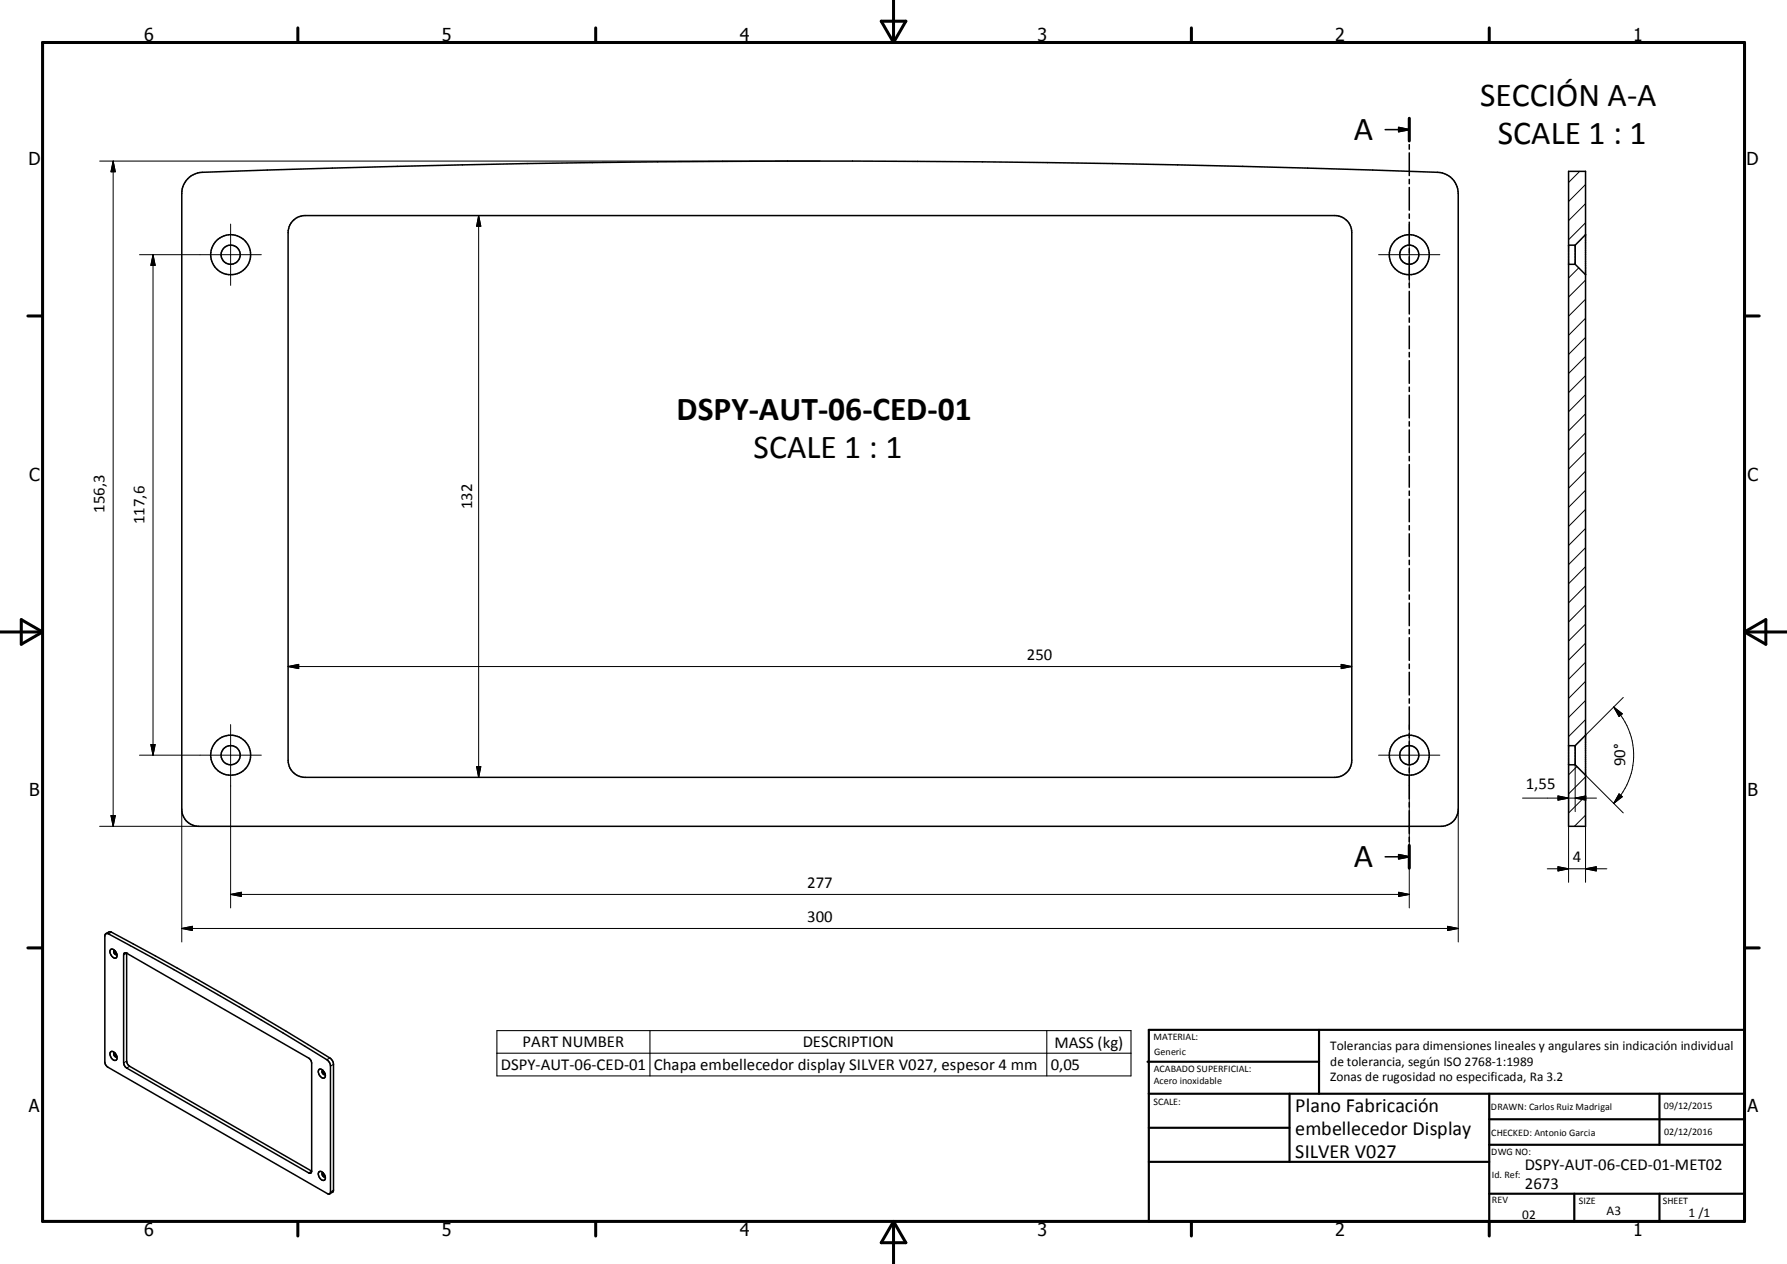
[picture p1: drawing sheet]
<svg xmlns="http://www.w3.org/2000/svg" width="420mm" height="297mm" viewBox="0 0 420 297" stroke-linecap="round" stroke-linejoin="round" font-family="sans-serif">
<g fill="none" stroke="#000" stroke-width=".36">
<path d="M325.6 30.5h5.6M328.8 30l2.4 .5-2.4 .4zM331.2 27.8v5.3M331.2 34v1.1M331.2 35.9v5.4M44.1 42l.9-.7 .9-.5 1.6-.3 30.6-1 45.8-1.1 61.2-.5 45.9 .1 30.5 .4 30.6 .7 45.8 1.4a5 5 0 0 1 4.9 5v144.7a4 4 0 0 1-4.1 4h-292a4 4 0 0 1-4-4v-144.7l.1-1.1 .4-1zM68.7 52l1.2-.9 1.8-.4h242a4 4 0 0 1 4 4v123.9a4 4 0 0 1-4 4.1h-242a4 4 0 0 1-4-4.1v-123.9l.3-1.5zM331.2 42.1v1.1M331.2 44v5.4M331.2 50.3v1M331.2 52.2v5.3M331.2 58.4v1.1"/>
<path d="M368.7 40.3h4v153.9h-4zM368.7 57.6h1.5M370.2 57.6v4.5M372.7 55.1l-2.5 2.5M331.2 60.3v5.4M331.2 66.6v1M331.2 68.5v5.3M331.2 74.7v1M331.2 76.6v5.3M368.7 62.1h1.5M370.2 62.1l2.5 2.4M331.2 82.8v1.1"/>
<path d="M331.2 84.7v5.4M331.2 91v1M331.2 92.9v5.3M331.2 99.1v1M331.2 101v5.4M331.2 107.2v1.1M331.2 109.2v5.3M331.2 115.4v1M331.2 117.3v5.3M331.2 123.5v1M331.2 125.4v5.4M331.2 131.6v1.1"/>
<path d="M331.2 133.6v5.3M331.2 139.8v1M331.2 141.7v5.3M331.2 147.9v1M331.2 149.8v5.4M331.2 156v1.1M331.2 158v5.3M331.2 164.2v1M331.2 166.1v5.3M331.2 172.3v1.1M331.2 174.2v5.4M368.7 175.2h1.5"/>
<path d="M368.7 179.7h1.5M370.2 179.7l2.5 2.4M370.2 175.2v4.5M372.7 172.8l-2.5 2.4M331.2 180.5v1M331.2 182.4v5.3M331.2 188.6v1M331.2 190.5v5.3M331.2 196.7v1.1M331.2 198.7v5.3M24.8 219.4l.3-.1a778.9 778.9 0 0 1 52.1 30l.3 .5 .2 .7v29.6l-.2 .4-.2 .1-52.3-30.1-.4-1v-29.5zM24.9 219.4l1-.5a886.7 886.7 0 0 1 51.8 29.8l.5 .7 .2 .7v29.6l-.1 .4-.8 .4"/>
<path d="M325.6 201.3h5.6M328.8 200.8l2.4 .5-2.4 .5zM26 223.1a1.29 1.29 0 0 1 1.3 .6 1.29 1.29 0 0 1-.1 1.4 1.44 1.44 0 0 1-1.2-2zM26.9 223.3a.54 .54 0 0 0-.1 .7 .54 .54 0 0 0 .7 .2M27 223.4l.1 .4 .3 .4M29.8 224v25.3l.2 .8 .5 .5 42.8 24.6M29.8 224l42.7 24.6 .5 .5 .3 .7v25.4M29.8 224h-.6l-.1 .4v25.3l.4 1 43 24.9 .5 .1 .3-.5M25.9 247.3a1 1 0 0 1 1.5 .8 .66 .66 0 0 1-.1 1 .66 .66 0 0 1-1-.3l-.4-.9zM26.9 247.4a.54 .54 0 0 0-.1 .6 .54 .54 0 0 0 .7 .3M27 247.4l.1 .5 .3 .3M75 251.3a1.37 1.37 0 0 1 1.3 1.9 1.34 1.34 0 0 1-1.4-1.8z"/>
<path d="M75.9 251.5a.54 .54 0 0 0-.1 .7 .54 .54 0 0 0 .6 .2M76 251.6l.4 .8M75 275.3a1.33 1.33 0 0 1 1.4 1.9 .96 .96 0 0 1-1 0 .96 .96 0 0 1-.5-.9l-.1-.5zM75.9 275.5a.54 .54 0 0 0-.1 .7 .54 .54 0 0 0 .6 .3M76 275.6l.4 .8"/>
<circle cx="54.2" cy="59.9" r="2.25"/>
<circle cx="54.2" cy="59.9" r="4.7"/>
<circle cx="331.2" cy="59.9" r="4.7"/>
<circle cx="331.3" cy="59.8" r="2.25"/>
<circle cx="54.2" cy="177.5" r="2.25"/>
<circle cx="54.2" cy="177.5" r="4.7"/>
<circle cx="331.2" cy="177.5" r="4.7"/>
<circle cx="331.2" cy="177.5" r="2.24"/>
</g>
<path d="M26.2 219l-.7 .4M29.8 224l-.7 .4M29.8 249.3l-.7 .4M30.5 250.6l-.7 .4M77.5 248.6l-.7 .4M78.4 250.1l-.7 .4M116.8 242.2h149v10.6h-149zM116.8 247.5h149M152.8 242.2v10.6M246 242.2v10.6M73.3 275.2l-.8 .4M78.4 279.7l-.7 .4" fill="none" stroke="#000" stroke-width=".25"/>
<circle cx="29.8" cy="224" r=".18" fill="#000"/>
<g fill="none" stroke="#000" stroke-width=".71">
<path d="M10 10h400v277h-400zM70 6.6v3.4M140 6.6v3.4M207.1 5h5.8l-2.9 5zM210 0v10M280 6.6v3.4M350 6.6v3.4M331.2 27.8v5.3M6.6 74.2h3.4M410 74.2h3.5M0 148.5h10M5 145.6l5 2.9-5 2.9z"/>
<path d="M410 148.5h10.1M410 148.5l5.1-2.9v5.8zM331.2 198.7v5.3M6.6 222.7h3.4M410 222.7h3.5M70 287v3.4M140 287v3.4M210 287v10M210 287l2.9 5h-5.8zM280 287v3.4M350 287v3.4"/>
</g>
<g fill="none" stroke="#000" stroke-width=".51">
<path d="M269.7 249.5h40.3M270 242h140v45h-140zM270 257h140M303.1 257v16M310 242v15M350 257v30M390.1 257v12M270 265h33.1M270 273h80M350 269h60M350 263h60M350 280.5h60"/>
<path d="M370 280.5v6.5M390.1 280.5v6.5"/>
</g>
<path d="M328.8 30l2.4 .5-2.4 .4zM328.8 200.8l2.4 .5-2.4 .5z" fill="#000" stroke="#000" stroke-width=".36"/>
<g fill="none" stroke="#000" stroke-width=".24">
<path d="M23.4 37.9h169.3M26.6 37.9v156.3M26.6 37.9l.5 2.5h-1zM32.8 59.8h28.6M36 59.8v117.7M36 59.8l.5 2.6h-1zM54.2 52.7v14.4M112.5 50.7v132M112.5 50.7l.5 2.5h-1zM324 59.8h14.4M331.2 52.7v14.4M371.3 40.3l-2.6 2.6"/>
<path d="M372.7 52.4l-4 3.9M372.7 47.9l-4 3.9M372.7 43.4l-4 3.9M371.1 62.9l-2.4 2.4M372.7 79.3l-4 4M372.7 74.8l-4 4M372.7 70.3l-4 4M372.7 65.8l-4 4M372.7 97.2l-4 4.1M372.7 92.7l-4 4.1M372.7 88.3l-4 4M372.7 83.8l-4 4"/>
<path d="M372.7 119.7l-4 4M372.7 115.2l-4 4M372.7 110.7l-4 4M372.7 106.2l-4 4M372.7 101.7l-4 4M372.7 137.6l-4 4.1M372.7 133.2l-4 4M372.7 128.7l-4 4M372.7 124.2l-4 4M67.7 156.6h250M67.7 156.6l2.5-.5v1zM315.2 156.1l2.5 .5-2.5 .5z"/>
<path d="M372.7 155.6l-4 4M372.7 151.1l-4 4M372.7 146.6l-4 4M372.7 142.1l-4 4.1M32.8 177.5h28.6M35.5 175h1l-.5 2.5zM54.2 170.3v43M324 177.5h14.4M331.2 170.3v43M368.7 179.7v11M370.2 179.7v11M372.7 169.1l-4 4"/>
<path d="M372.7 164.6l-4 4M372.7 160.1l-4 4M379.3 166.1a16 16 0 0 1 0 22.7M379.3 166.1l2 1.6-.7 .7zM381.5 163.9l-8.8 8.9M23.4 194.2h23.3M26.1 191.6h1l-.5 2.6zM42.7 190.2v31.1M112 180.1h1l-.5 2.6zM342.8 190.2v31.1M357.9 187.5h17.3M366.2 187l2.5 .5-2.5 .5z"/>
<path d="M368.7 194.2v13.1M370.2 187.5l2.5-.5v1zM370.6 180.1l-1.9 2M372.7 191.5l-2.6 2.7M372.7 187.1l-4 3.9M372.7 182.6l-4 3.9M372.7 194.2v13.1M372.7 182.1l8.8 8.9M380.6 186.5l.7 .7-2 1.6zM42.7 218.2h300.1M42.7 218.2l2.5-.5v1zM54.2 210.2h277"/>
<path d="M54.2 210.2l2.5-.5v1zM328.8 209.7l2.4 .5-2.4 .5zM340.2 217.7l2.6 .5-2.6 .5zM363.7 204.1h14M366.2 203.7l2.5 .4-2.5 .6zM372.7 204.1l2.5-.4v1z"/>
</g>
<g fill="#000" stroke="#000" stroke-width=".24">
<path d="M26.6 37.9l.5 2.5h-1zM112.5 50.7l.5 2.5h-1zM36 59.8l.5 2.6h-1zM67.7 156.6l2.5-.5v1zM315.2 156.1l2.5 .5-2.5 .5zM35.5 175h1l-.5 2.5zM379.3 166.1l2 1.6-.7 .7zM26.1 191.6h1l-.5 2.6zM112 180.1h1l-.5 2.6zM366.2 187l2.5 .5-2.5 .5zM370.2 187.5l2.5-.5v1zM380.6 186.5l.7 .7-2 1.6z"/>
<path d="M42.7 218.2l2.5-.5v1zM54.2 210.2l2.5-.5v1zM328.7 209.7l2.5 .5-2.5 .5zM340.2 217.7l2.6 .5-2.6 .5zM366.2 203.7l2.5 .4-2.5 .6zM372.7 204.1l2.5-.4v1z"/>
</g>
<g font-size="7.9">
<text x="347.9" y="25">SECCIÓN A-A</text>
<text x="318.2" y="32.9">A</text>
<text x="352" y="34">SCALE 1 : 1</text>
<text x="159" y="98.7">DSPY-AUT-06-CED-01</text>
<text x="177.1" y="107.7">SCALE 1 : 1</text>
<text x="318.2" y="203.8">A</text>
</g>
<g font-size="4.7">
<text x="304.5" y="261.2">Plano Fabricación</text>
<text x="304.5" y="266.6">embellecedor Display</text>
<text x="304.5" y="272">SILVER V027</text>
</g>
<g font-size="4.2">
<text x="33.9" y="9.6">6</text>
<text x="103.9" y="9.6">5</text>
<text x="173.9" y="9.6">4</text>
<text x="243.8" y="9.6">3</text>
<text x="313.9" y="9.6">2</text>
<text x="383.9" y="9.6">1</text>
<text x="6.7" y="38.7">D</text>
<text x="410.5" y="38.7">D</text>
<text x="6.9" y="112.9">C</text>
<text x="410.7" y="112.9">C</text>
<text x="6.9" y="187.1">B</text>
<text x="410.7" y="187.1">B</text>
<text x="6.8" y="261.4">A</text>
<text x="410.7" y="261.4">A</text>
<text x="33.9" y="290.4">6</text>
<text x="103.9" y="290.4">5</text>
<text x="173.9" y="290.4">4</text>
<text x="243.8" y="290.4">3</text>
<text x="313.9" y="290.4">2</text>
<text x="383.9" y="290.4">1</text>
</g>
<g font-size="3.9">
<text x="111" y="119.6" transform="rotate(-90 111 119.6)">132</text>
<text x="24.6" y="120.5" transform="rotate(-90 24.6 120.5)">156,3</text>
<text x="34" y="123.1" transform="rotate(-90 34 123.1)">117,6</text>
<text x="241.4" y="155">250</text>
<text x="358.6" y="185.4">1,55</text>
<text x="382" y="180.1" transform="rotate(-90 382 180.1)">90°</text>
<text x="369.7" y="202.6">4</text>
<text x="189.7" y="208.6">277</text>
<text x="189.7" y="216.6">300</text>
<text x="117.7" y="251.4">DSPY-AUT-06-CED-01</text>
<text x="122.9" y="246.1">PART NUMBER</text>
<text x="153.7" y="251.5">Chapa embellecedor display SILVER V027, espesor 4 mm</text>
<text x="188.7" y="246.1">DESCRIPTION</text>
<text x="247" y="251.4">0,05</text>
<text x="247.8" y="246.2">MASS (kg)</text>
<text x="358.4" y="274.9">DSPY-AUT-06-CED-01-MET02</text>
<text x="358.4" y="279.4">2673</text>
</g>
<g font-size="3.1">
<text x="312.7" y="246.8">Tolerancias para dimensiones lineales y angulares sin indicación individual</text>
<text x="312.7" y="250.4">de tolerancia, según ISO 2768-1:1989</text>
<text x="312.7" y="254">Zonas de rugosidad no especificada, Ra 3.2</text>
<text x="357.8" y="286.5">02</text>
<text x="377.6" y="285.6">A3</text>
<text x="396.9" y="285.9">1 /1</text>
</g>
<g font-size="2.4">
<text x="271.1" y="244.4">MATERIAL:</text>
<text x="271.2" y="252">ACABADO SUPERFICIAL:</text>
<text x="271.3" y="247.9">Generic</text>
<text x="271.2" y="254.7">Acero inoxidable</text>
<text x="271.1" y="259.7">SCALE:</text>
<text x="350.4" y="260.8">DRAWN: Carlos Ruiz Madrigal</text>
<text x="391.1" y="260.6">09/12/2015</text>
<text x="350.5" y="267">CHECKED: Antonio Garcia</text>
<text x="391.2" y="266.7">02/12/2016</text>
<text x="350.5" y="271.4">DWG NO:</text>
<text x="350.7" y="276.9">Id. Ref:</text>
<text x="350.7" y="282.8">REV</text>
<text x="371.1" y="282.9">SIZE</text>
<text x="390.8" y="283">SHEET</text>
</g>
</svg>
